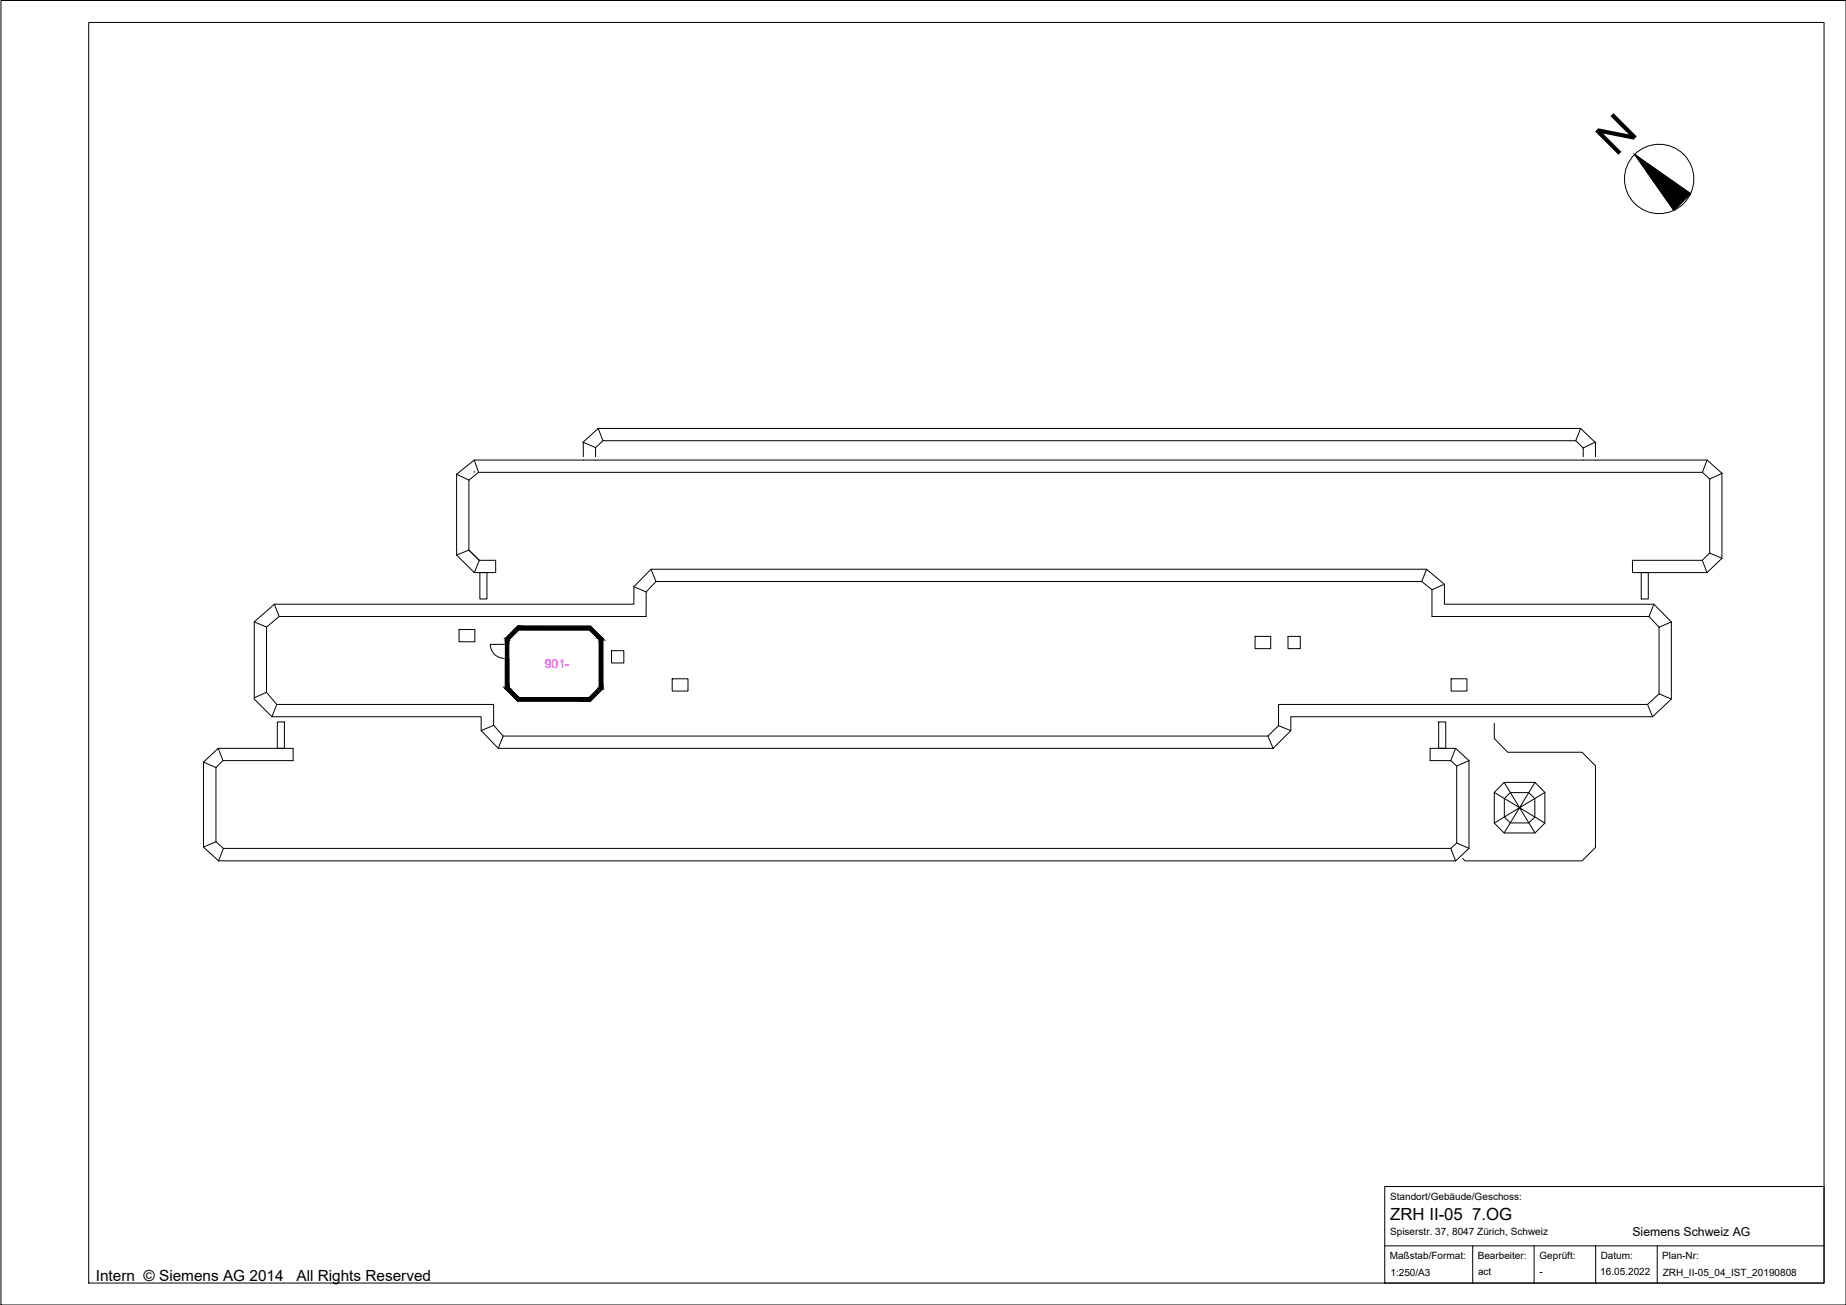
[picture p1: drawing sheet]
<svg xmlns="http://www.w3.org/2000/svg" width="420mm" height="297mm" viewBox="0 0 420 297" stroke-linecap="round" stroke-linejoin="round" font-family="sans-serif">
<!-- layer: S_Schraffur_Wand_tragend -->
<g fill="#000" stroke="#000" stroke-width=".23">
<path d="M115 145.7l.8 10.7v-10.7zM115 145.7l.8 10.7h-.8z"/>
<path d="M115 156.4l1.1 .4-.3-.4zM115 156.4l1.1 .4h-1.1z"/>
<path d="M115 145.3l.8 .4 .3-.4zM115 145.3l.8 .4h-.8z"/>
<path d="M115 156.8l3.2 2-2.1-2zM115 156.8l3.2 2h-1.2z"/>
<path d="M117 143.3h1.2zM117 143.3h1.2z"/>
<path d="M117 143.3l-.9 2 2.1-2zM117 143.3l-.9 2h-1.1z"/>
<path d="M117.8 142.5l17.4 .8-.8-.8zM117.8 142.5l17.4 .8h-18.2z"/>
<path d="M118.2 143.3h17zM118.2 143.3h17z"/>
<path d="M134.1 143.3l3.1 2-2-2zM134.1 143.3l3.1 2h-1.1z"/>
<path d="M117 158.8l17.4 .8 .8-.8zM117 158.8l17.4 .8h-16.6z"/>
<path d="M136.1 145.3l1.1 .4v-.4zM136.1 145.3l1.1 .4h-.8z"/>
<path d="M136.4 145.7l.8 10.7v-10.7zM136.4 145.7l.8 10.7h-.8z"/>
<path d="M136.4 156.4l.8 .4v-.4zM136.4 156.4l.8 .4h-1.1z"/>
<path d="M136.1 156.8l-.9 2 2-2zM134.1 158.8l2-2-.9 2z"/>
</g>
<!-- layer: A_Flachdach -->
<g fill="none" stroke="#000" stroke-width=".23">
<path d="M136.1 97.5l1.1 2.8M136.1 97.5h223.6M136.1 97.5l-3.4 3.2M359.7 97.5l-1.1 2.8M359.7 97.5l3.4 3.2M103.9 107.9l2.8 1.4M103.9 107.9v18.5M106.7 109.3v15.9M108 107.5h.1M108 104.7l.9 2.8M108 104.7h280.5M108 104.7l-4.1 3.2"/>
<path d="M108.9 107.5h278.6M108.9 107.5l-2.2 1.8M132.7 100.7l2.9 1.2M132.7 100.7l.1 3.3M135.6 101.9v2.1M137.2 100.3h221.4M137.2 100.3l-1.6 1.6M358.6 100.3l1.7 1.7M360.3 102v2M363.1 100.7l-2.8 1.3M363.1 100.7v3.3M387.5 107.5l1.6 1.5"/>
<path d="M388.5 104.7l-1 2.8M388.5 104.7l3.4 3.1M389.1 109v16.9M391.9 107.8l-2.8 1.2M391.9 107.8v19.3M62.4 137.5l1.1 2.8M103.9 126.4l4.1 3.9M106.7 125.2l-2.8 1.2M106.7 125.2l2.4 2.3M109.1 127.5l-1.1 2.8M109.1 127.5h3.7v2.8h-4.8M109.2 130.3h1.6v6h-1.6z"/>
<path d="M144.3 133.5l2.8 1.2M147.1 134.7v5.6h-83.6M148.2 129.6l1.1 2.8M149.3 132.4l-2.2 2.3M149.3 132.4h174.3M323.6 132.4l2.3 1.8M324.7 129.6l-1.1 2.8M325.9 134.2v6.1h49.4M328.8 133l-2.9 1.2M373.5 130.3h1.7v6h-1.7zM376.4 137.5l-1.1 2.8M387.4 127.5l1.1 2.8"/>
<path d="M387.4 127.5h-15.8v2.8h16.9M389.1 125.9l2.8 1.2M389.1 125.9l-1.7 1.6M391.9 127.1l-3.4 3.2M57.9 141.5l4.5-4h81.9v-4l3.9-3.9h176.5l4.1 3.4v4.5h47.6l4 4v17.6l-4.3 4h-82.3v3.2l-4 4h-176.4l-3.9-4v-3.2h-47.6l-4-4zM57.9 141.5l2.8 1.2M60.7 157.6l2.3 2.7M60.7 142.7v14.9M60.7 157.6l-2.8 1.2M63.5 140.3l-2.8 2.4M104.5 143.3h3.6v2.8h-3.6zM139.2 148.1h2.8v2.8h-2.8z"/>
<path d="M153 154.5h3.6v2.8h-3.6zM285.7 144.9h3.5v2.7h-3.5zM293.2 144.9h2.8v2.7h-2.8zM330.3 154.5h3.6v2.8h-3.6zM375.3 140.3l2.3 2.5M377.6 142.8v15.1M377.6 157.9l-2.6 2.4M377.6 157.9l2.8 1.2M380.4 141.5l-2.8 1.3M46.3 173.5l2.8 1.2M46.3 173.5v19.3M49.1 174.7v16.9"/>
<path d="M49.7 170.3l1.1 2.8M49.7 170.3h17v2.8h-15.9M49.7 170.3l-3.4 3.2M50.8 173.1l-1.7 1.6M63 160.3h49.4v4.8M63 160.3l-1.1 2.8M63.1 164.3h1.6v6h-1.6zM112.4 165.1l2.1 2.4M112.4 165.1l-2.9 1.2M114.5 167.5l-1.1 2.8M114.5 167.5h174.1M288.6 167.5l1.2 2.8"/>
<path d="M291 165.2l2.8 1.1M291 165.2l-2.4 2.3M327.4 164.3h1.7v6h-1.7zM330.2 173.1l1.4 1.3M331.3 170.3l-1.1 2.8M331.3 170.3h-5.8v2.8h4.7M331.3 170.3l3 2.8M331.6 174.4v17.5M334.3 173.1l-2.7 1.3M334.3 173.1v20M375 160.3h-84v4.9M375 160.3l1.1 2.8"/>
<path d="M46.3 192.8l3.4 3.1M49.1 191.6l-2.8 1.2M49.1 191.6l1.7 1.5M49.7 195.9h281.6M50.8 193.1l-1.1 2.8M50.8 193.1h279.4M330.2 193.1l1.1 2.8M331.6 191.9l2.7 1.2M331.6 191.9l-1.4 1.2M334.3 193.1l-3 2.8"/>
</g>
<!-- layer: A_Wand_massiv -->
<path d="M115 145.3l2.8-2.8h16.6l2.8 2.8v11.5l-2.8 2.8h-16.6l-2.8-2.8v-6.7h.8v6.3l2.4 2.4h15.9l2.3-2.4v-10.7l-2.3-2.4h-15.9l-2.4 2.4v.8h-.8zM117.8 159.6h.1" fill="none" stroke="#000" stroke-width=".23"/>
<!-- layer: A_Tueren -->
<path d="M111.6 146.6a3.2 3.2 0 0 0 3.2 3.2M111.6 146.7h3.2" fill="none" stroke="#000" stroke-width=".23"/>
<!-- layer: A_Vordach -->
<path d="M340.1 164.6v3.5l3.1 3.1h16.9l3 3.1v18.6l-3 3h-26.6l-.6-.5" fill="none" stroke="#000" stroke-width=".23"/>
<!-- layer: A_Fenster -->
<path d="M342.3 178.1h7.1l2.2 2.3v7l-2.2 2.2h-7.1l-2.2-2.2v-7zM342.3 178.1l3.6 5.7-5.8-3.4M349.4 178.1l-3.5 5.7 5.7-3.4M340.1 187.4l5.8-3.6-3.6 5.8M342.4 181.8l1.3-1.4h4.2l1.4 1.4v4.2l-1.4 1.3h-4.2l-1.3-1.3zM351.6 187.4l-5.7-3.6 3.5 5.8" fill="none" stroke="#000" stroke-width=".23"/>
<!-- layer: L_Planrand -->
<path d="M.2 .1h420v296.9h-420zM20.2 5.1h395v286.9h-395z" fill="none" stroke="#000" stroke-width=".23"/>
<!-- layer: L_Nordpfeil -->
<g fill="none" stroke="#000" stroke-width=".23">
<path d="M372.1 35.2l12.7 8.9-3.8 3.8z"/>
<circle cx="377.6" cy="40.7" r="7.9"/>
</g>
<path d="M372.1 35.2l12.7 8.9-3.8 3.8zM384.8 44.1l-3.8 3.8z" fill="#000" stroke="#000" stroke-width=".23"/>
<!-- layer: L_Plankopf -->
<path d="M315.2 270.1h100v21.9h-100zM315.2 283.6h100M335.2 283.6v8.4M349.2 283.6v8.4M363.2 283.6v8.4M377.2 283.6v8.4" fill="none" stroke="#000" stroke-width=".23"/>
<text font-size="10.5" x="367.8" y="35.8" transform="rotate(-45 367.8 35.8)">N</text>
<text font-size="3.8" x="316.4" y="277.7">ZRH II-05 7.OG</text>
<g font-size="3.5">
<text x="21.8" y="291.5">Intern © Siemens AG 2014</text>
<text x="67.5" y="291.5">All Rights Reserved</text>
</g>
<text font-size="2.8" fill="#f0f" x="124" y="152">901-</text>
<text font-size="2.8" x="371.6" y="281.3">Siemens Schweiz AG</text>
<g font-size="2.3">
<text x="316.4" y="273">Standort/Gebäude/Geschoss:</text>
<text x="316.4" y="281.2">Spiserstr. 37, 8047 Zürich, Schweiz</text>
<text x="316.3" y="286.5">Maßstab/Format:</text>
<text x="336.3" y="286.5">Bearbeiter:</text>
<text x="350.4" y="286.5">Geprüft:</text>
<text x="364.3" y="286.5">Datum:</text>
<text x="378.3" y="286.5">Plan-Nr:</text>
<text x="316.5" y="290.4">1:250/A3</text>
<text x="336.4" y="290.3">act</text>
<text x="350.4" y="290.3">-</text>
<text x="364.2" y="290.3">16.05.2022</text>
<text x="378.5" y="290.4">ZRH_II-05_04_IST_20190808</text>
</g>
</svg>
